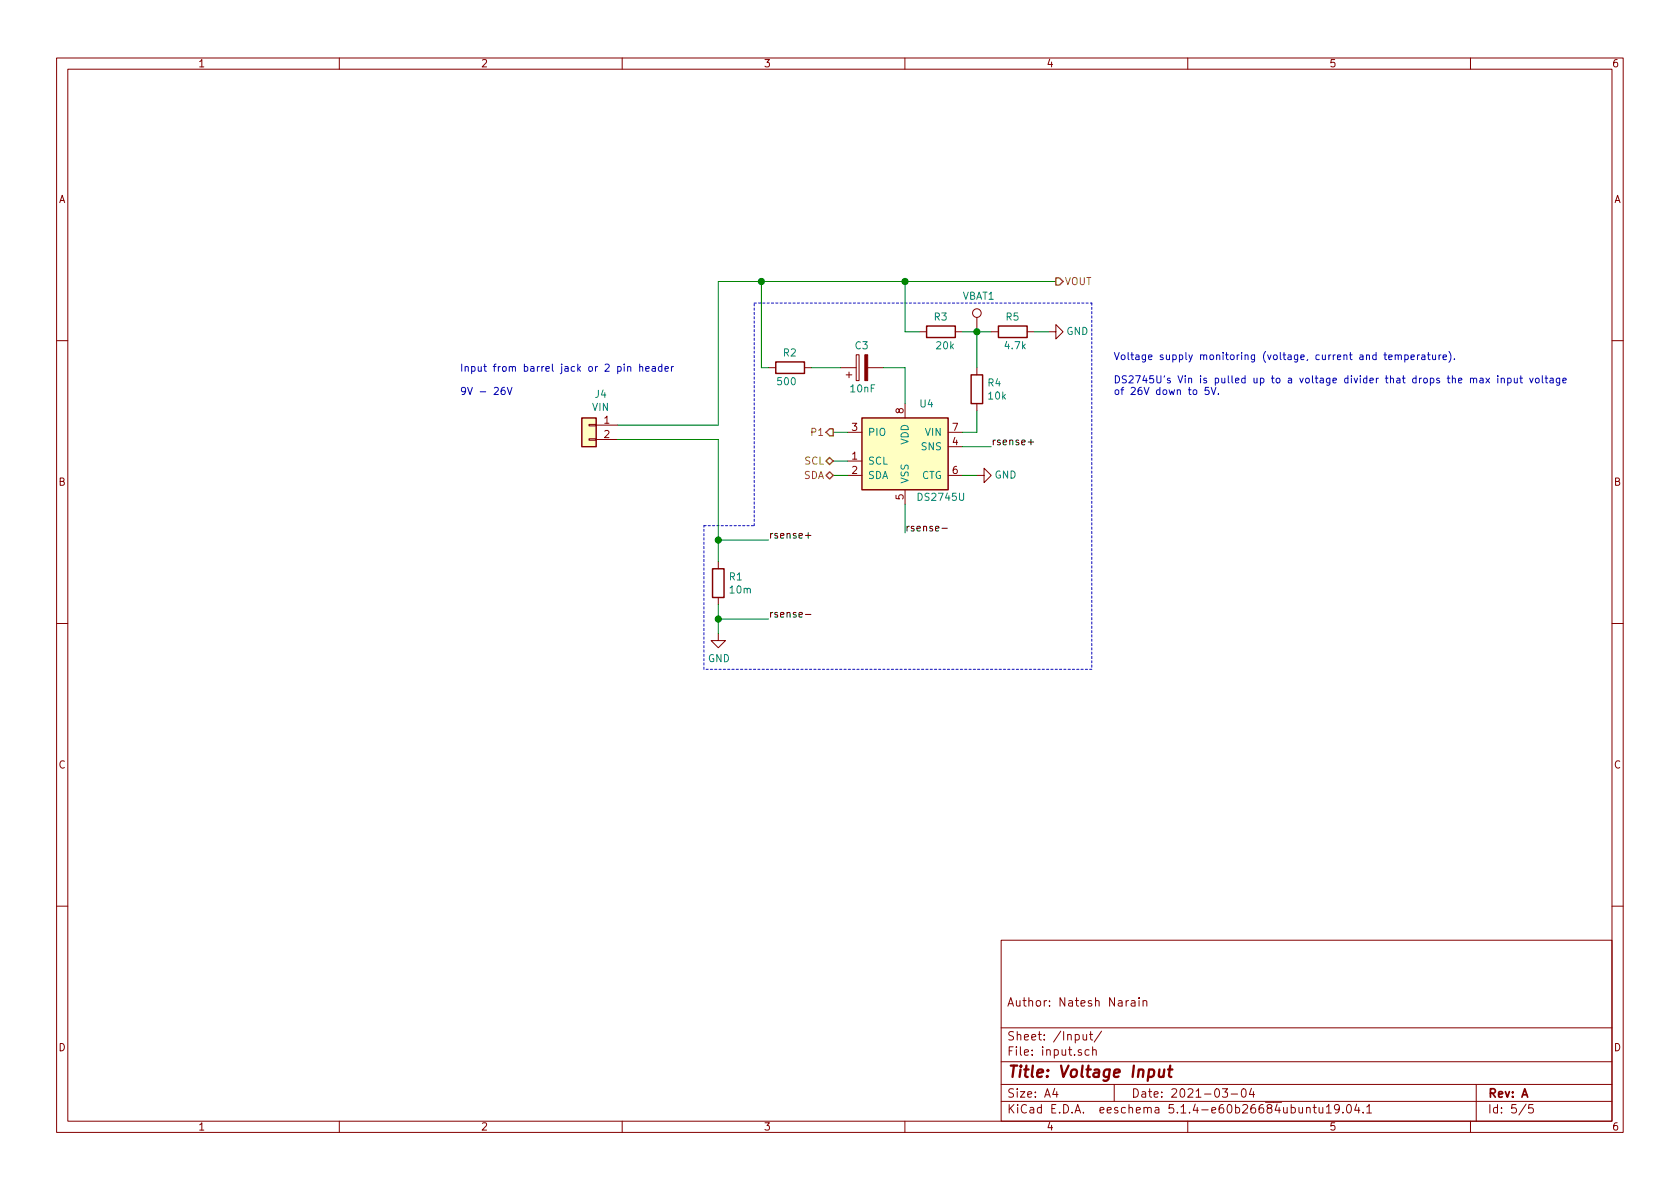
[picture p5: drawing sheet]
EESchema Schematic File Version 4
EELAYER 30 0
EELAYER END
$Descr A4 11693 8268
encoding utf-8
Sheet 6 5
Title "Voltage Input"
Date "2021-03-04"
Rev "A"
Comp ""
Comment1 "Author: Natesh Narain"
Comment2 ""
Comment3 ""
Comment4 ""
$EndDescr
$Comp
L Connector_Generic:Conn_01x02 J?
U 1 1
P 4100 2950
AR Path="/604287B1" Ref="J?"  Part="1" 
AR Path="/60426E80/604287B1" Ref="J4"  Part="1" 
F 0 "J4" H 4018 3167 50  0000 C CNN
F 1 "VIN" H 4018 3076 50  0000 C CNN
F 2 "Connector_PinHeader_2.54mm:PinHeader_1x02_P2.54mm_Vertical" H 4100 2950 50  0001 C CNN
F 3 "~" H 4100 2950 50  0001 C CNN
	1    4100 2950
	-1   0    0    -1  
$EndComp
Text HLabel 7350 1950 2    50   Output ~ 0
VOUT
Text Notes 3200 2750 0    50   ~ 0
Input from barrel jack or 2 pin header\n\n9V - 26V
$Comp
L Battery_Management:DS2745U U4
U 1 1
P 6300 3100
F 0 "U4" H 6450 3400 50  0000 C CNN
F 1 "DS2745U" H 6550 2750 50  0000 C CNN
F 2 "Package_SO:TSSOP-8_3x3mm_P0.65mm" H 6300 2600 50  0001 C CNN
F 3 "https://datasheets.maximintegrated.com/en/ds/DS2745.pdf" H 6400 2700 50  0001 C CNN
F 4 "DS2745U+TR-NDDS2745U+TR-ND" H 6300 3100 50  0001 C CNN "Digi-Key_PN"
	1    6300 3100
	1    0    0    -1  
$EndComp
$Comp
L power:GND #PWR017
U 1 1
P 6800 3300
F 0 "#PWR017" H 6800 3050 50  0001 C CNN
F 1 "GND" V 6800 3100 50  0000 C CNN
F 2 "" H 6800 3300 50  0001 C CNN
F 3 "" H 6800 3300 50  0001 C CNN
	1    6800 3300
	0    -1   -1   0   
$EndComp
Wire Wire Line
	6700 3300 6800 3300
$Comp
L power:GND #PWR016
U 1 1
P 5000 4400
F 0 "#PWR016" H 5000 4150 50  0001 C CNN
F 1 "GND" H 5005 4227 50  0000 C CNN
F 2 "" H 5000 4400 50  0001 C CNN
F 3 "" H 5000 4400 50  0001 C CNN
	1    5000 4400
	1    0    0    -1  
$EndComp
$Comp
L Device:R R1
U 1 1
P 5000 4050
F 0 "R1" H 5070 4096 50  0000 L CNN
F 1 "10m" H 5070 4005 50  0000 L CNN
F 2 "Resistor_SMD:R_2512_6332Metric" V 4930 4050 50  0001 C CNN
F 3 "https://www.te.com/commerce/DocumentDelivery/DDEController?Action=srchrtrv&DocNm=1773449-3&DocType=DS&DocLang=English" H 5000 4050 50  0001 C CNN
F 4 "A131799TR-ND" H 5000 4050 50  0001 C CNN "Digi-Key_PN"
	1    5000 4050
	1    0    0    -1  
$EndComp
Wire Wire Line
	5000 4200 5000 4300
Text HLabel 5800 3200 0    50   BiDi ~ 0
SCL
Text HLabel 5800 3300 0    50   BiDi ~ 0
SDA
Wire Wire Line
	5800 3200 5900 3200
Wire Wire Line
	5800 3300 5900 3300
Wire Wire Line
	5000 4300 5350 4300
Connection ~ 5000 4300
Wire Wire Line
	5000 4300 5000 4400
Wire Wire Line
	5000 3750 5350 3750
Wire Wire Line
	5000 3750 5000 3900
Text Label 5350 3750 0    50   ~ 0
rsense+
Text Label 5350 4300 0    50   ~ 0
rsense-
Wire Wire Line
	6300 3500 6300 3700
Wire Wire Line
	6700 3100 6900 3100
Text Label 6300 3700 0    50   ~ 0
rsense-
Text Label 6900 3100 0    50   ~ 0
rsense+
Text HLabel 5800 3000 0    50   Output ~ 0
P1
Wire Wire Line
	5900 3000 5800 3000
Wire Wire Line
	6700 3000 6800 3000
Wire Wire Line
	6800 3000 6800 2850
$Comp
L Device:R R3
U 1 1
P 6550 2300
F 0 "R3" V 6650 2250 50  0000 L CNN
F 1 "20k" V 6450 2200 50  0000 L CNN
F 2 "Resistor_SMD:R_0805_2012Metric" V 6480 2300 50  0001 C CNN
F 3 "~" H 6550 2300 50  0001 C CNN
F 4 "RMCF0805FT20K0CT-ND" V 6550 2300 50  0001 C CNN "Digi-Key_PN"
	1    6550 2300
	0    -1   -1   0   
$EndComp
$Comp
L Device:R R5
U 1 1
P 7050 2300
F 0 "R5" V 7150 2250 50  0000 L CNN
F 1 "4.7k" V 6950 2200 50  0000 L CNN
F 2 "Resistor_SMD:R_0805_2012Metric" V 6980 2300 50  0001 C CNN
F 3 "~" H 7050 2300 50  0001 C CNN
F 4 "RMCF0805FT20K0CT-ND" V 7050 2300 50  0001 C CNN "Digi-Key_PN"
	1    7050 2300
	0    -1   -1   0   
$EndComp
Wire Wire Line
	6700 2300 6800 2300
Wire Wire Line
	6800 2550 6800 2300
Connection ~ 6800 2300
Wire Wire Line
	6800 2300 6900 2300
Wire Wire Line
	6400 2300 6300 2300
$Comp
L power:GND #PWR018
U 1 1
P 7300 2300
F 0 "#PWR018" H 7300 2050 50  0001 C CNN
F 1 "GND" V 7300 2100 50  0000 C CNN
F 2 "" H 7300 2300 50  0001 C CNN
F 3 "" H 7300 2300 50  0001 C CNN
	1    7300 2300
	0    -1   -1   0   
$EndComp
Wire Wire Line
	7200 2300 7300 2300
$Comp
L Device:CP C3
U 1 1
P 6000 2550
F 0 "C3" V 6150 2500 50  0000 L CNN
F 1 "10nF" V 5850 2450 50  0000 L CNN
F 2 "Capacitor_SMD:C_0805_2012Metric" H 6038 2400 50  0001 C CNN
F 3 "~" H 6000 2550 50  0001 C CNN
F 4 "1276-1015-2-ND" V 6000 2550 50  0001 C CNN "Digi-Key_PN"
	1    6000 2550
	0    -1   -1   0   
$EndComp
$Comp
L Device:R R2
U 1 1
P 5500 2550
F 0 "R2" V 5600 2500 50  0000 L CNN
F 1 "500" V 5400 2500 50  0000 L CNN
F 2 "Resistor_SMD:R_0805_2012Metric" V 5430 2550 50  0001 C CNN
F 3 "~" H 5500 2550 50  0001 C CNN
	1    5500 2550
	0    -1   -1   0   
$EndComp
Wire Wire Line
	6150 2550 6300 2550
Wire Wire Line
	6300 2550 6300 2800
Wire Wire Line
	5650 2550 5850 2550
Wire Wire Line
	5350 2550 5300 2550
Wire Wire Line
	5300 2550 5300 1950
Wire Wire Line
	6300 2300 6300 1950
Connection ~ 6300 1950
Wire Wire Line
	6300 1950 7350 1950
Wire Wire Line
	4300 3050 5000 3050
Wire Wire Line
	5000 3050 5000 3750
Connection ~ 5000 3750
Text Notes 7750 2750 0    50   ~ 0
Voltage supply monitoring (voltage, current and temperature).\n\nDS2745U's Vin is pulled up to a voltage divider that drops the max input voltage\nof 26V down to 5V.
Wire Notes Line
	5250 3650 5250 2100
Wire Notes Line
	4900 4650 4900 3650
Wire Notes Line
	4900 3650 5250 3650
Wire Notes Line
	5250 2100 7600 2100
Wire Notes Line
	7600 2100 7600 4650
Wire Notes Line
	7600 4650 4900 4650
$Comp
L Connector:TestPoint VBAT1
U 1 1
P 6800 2300
F 0 "VBAT1" H 6700 2550 50  0000 L CNN
F 1 "DIV_TP" V 6700 2200 50  0001 L CNN
F 2 "TestPoint:TestPoint_Pad_2.0x2.0mm" H 7000 2300 50  0001 C CNN
F 3 "~" H 7000 2300 50  0001 C CNN
	1    6800 2300
	1    0    0    -1  
$EndComp
Wire Wire Line
	5300 1950 6300 1950
$Comp
L Device:R R4
U 1 1
P 6800 2700
F 0 "R4" H 6870 2746 50  0000 L CNN
F 1 "10k" H 6870 2655 50  0000 L CNN
F 2 "Resistor_SMD:R_0805_2012Metric" V 6730 2700 50  0001 C CNN
F 3 "~" H 6800 2700 50  0001 C CNN
F 4 "A131799TR-ND" H 6800 2700 50  0001 C CNN "Digi-Key_PN"
	1    6800 2700
	1    0    0    -1  
$EndComp
Wire Wire Line
	4300 2950 5000 2950
Wire Wire Line
	5000 2950 5000 1950
Wire Wire Line
	5000 1950 5300 1950
Connection ~ 5300 1950
$EndSCHEMATC
